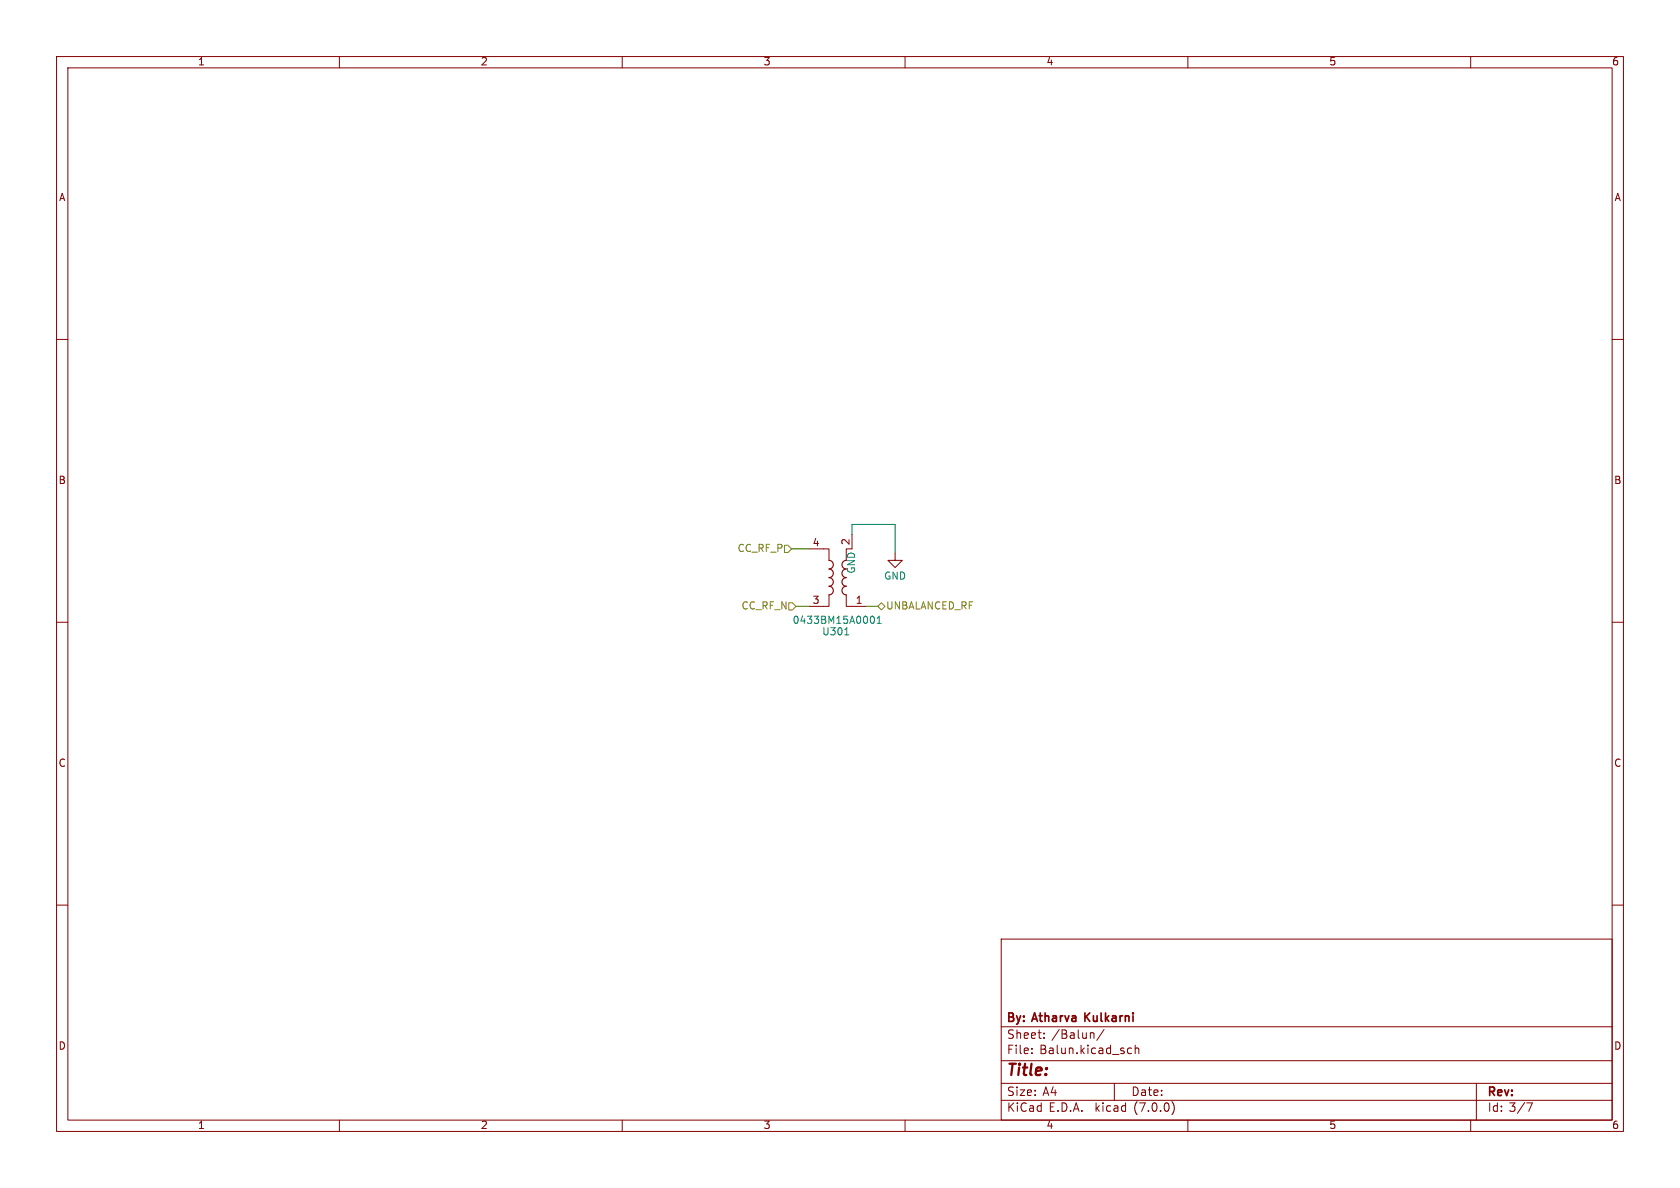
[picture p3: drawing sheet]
<svg xmlns="http://www.w3.org/2000/svg" width="297mm" height="210mm" viewBox="0 0 297 210" stroke-linecap="round" stroke-linejoin="round" font-family="sans-serif">
<g fill="none" stroke="#840000" stroke-width=".18">
<path d="M10 10h277v190h-277zM12 12h273v186h-273zM60 10v2M110 10v2M160 10v2M210 10v2M260 10v2M10 60h2M285 60h2M143 97h3.6v2.1M150.6 94.5v2.5h-1v2.1M158.2 97.8v1.3h1.3l-1.3 1.2-1.2-1.2h1.2"/>
<path d="M10 110h2M146.6 105.2v2h-3.6M149.6 105.2v2h3.6M285 110h2M10 160h2M285 160h2M177 166h108v32h-108zM60 198v2M110 198v2M160 198v2M177 194.5h108M177 191.5h108"/>
<path d="M177 187.5h108M177 181.5h108M182.4 186.1v.2M182.4 185.3v.2M184.6 183.4v.2M184.6 182.6v.2M193 182.6h.2l.2 .2v.8M195.2 182l-1.3 1.9M197 191.5v3M199.5 186.2h.5M199.5 185.3h.5M200.7 185.4l.2-.1h.4v1"/>
<path d="M200.7 184.8v1.5M207.2 194.7a1.72 1.72 0 0 1 0 2.3M210 198v2M260 198v2M261 191.5v6.5M269.9 195h1l-.6 1.5"/>
</g>
<path d="M146.6 99.1a.76 .76 0 0 1 .7 .7 .76 .76 0 0 1-.7 .8 .76 .76 0 0 1 .7 .7 .76 .76 0 0 1-.7 .8 .76 .76 0 0 1 .7 .8 .76 .76 0 0 1-.7 .7 .76 .76 0 0 1 .7 .8 .76 .76 0 0 1-.7 .8M149.6 99.1a.76 .76 0 0 0-.8 .7 .76 .76 0 0 0 .8 .8 .76 .76 0 0 0-.8 .7 .76 .76 0 0 0 .8 .8 .76 .76 0 0 0-.8 .8 .76 .76 0 0 0 .8 .7 .76 .76 0 0 0-.8 .8 .76 .76 0 0 0 .8 .8" fill="none" stroke="#840000" stroke-width=".2"/>
<path d="M149.3 112.2h.8M154 109l.2-.1a.68 .68 0 0 1 .4 .7 .68 .68 0 0 1-.4 .6l-.2-.1M155.1 110.2h.7M155.1 109.3l.3-.4v1.3" fill="none" stroke="#008484" stroke-width=".18"/>
<path d="M138.7 96.4h.6l.7 .6-.7 .7h-.6zM139.4 106.6h.7l.6 .6-.6 .6h-.7zM155.2 107.2l.6-.6 .7 .6-.7 .6z" fill="none" stroke="#848400" stroke-width=".18"/>
<path d="M140 97h3M150.6 94.5v-1.8h7.6v5.1M140.7 107.2h2.3M153.2 107.2h2" fill="none" stroke="#008400" stroke-width=".18"/>
<text font-size="2.8" fill="#840000" x="178" y="190.8">Title:</text>
<g font-size="2.1" fill="#840000">
<text x="178" y="183.9">Sheet:</text>
<text x="178" y="181.1">By: Atharva</text>
<text x="185.9" y="183.9">/Balun/</text>
<text x="192.3" y="181.1">Kulkarni</text>
<text x="178" y="186.6">File:</text>
<text x="183.8" y="186.6">Balun.kicad_sch</text>
<text x="178" y="196.8">KiCad</text>
<text x="178" y="194">Size:</text>
<text x="184.3" y="194">A4</text>
<text x="185.4" y="196.8">E.D.A.</text>
<text x="193.7" y="196.8">kicad</text>
<text x="200" y="194">Date:</text>
<text x="200.6" y="196.8">(7.0.0)</text>
<text x="263" y="194.2">Rev:</text>
<text x="263" y="196.8">Id: 3/7</text>
</g>
<g font-size="1.8" fill="#840000">
<text x="35" y="11.8">1</text>
<text x="85" y="11.8">2</text>
<text x="135" y="11.8">3</text>
<text x="185" y="11.8">4</text>
<text x="235" y="11.8">5</text>
<text x="285" y="11.8">6</text>
<text x="10.4" y="35.8">A</text>
<text x="285.4" y="35.8">A</text>
<text x="10.3" y="85.8">B</text>
<text x="285.3" y="85.8">B</text>
<text x="143.6" y="96.8">4</text>
<text x="150.4" y="96.4" transform="rotate(-90 150.4 96.4)">2</text>
<text x="143.6" y="106.9">3</text>
<text x="151.2" y="106.9">1</text>
<text x="10.3" y="135.8">C</text>
<text x="285.3" y="135.8">C</text>
<text x="10.3" y="185.8">D</text>
<text x="285.3" y="185.8">D</text>
<text x="35" y="199.8">1</text>
<text x="85" y="199.8">2</text>
<text x="135" y="199.8">3</text>
<text x="185" y="199.8">4</text>
<text x="235" y="199.8">5</text>
<text x="285" y="199.8">6</text>
</g>
<g font-size="1.8" fill="#848400">
<text x="130.3" y="97.9">CC_RF_P</text>
<text x="131" y="108">CC_RF_N</text>
<text x="156.7" y="108">UNBALANCED_RF</text>
</g>
<g font-size="1.8" fill="#008484">
<text x="151.4" y="101.5" transform="rotate(-90 151.4 101.5)">GND</text>
<text x="156.2" y="102.8">GND</text>
<text x="140.1" y="110.6">0433BM15A0001</text>
<text x="145.3" y="112.6">U301</text>
</g>
</svg>
